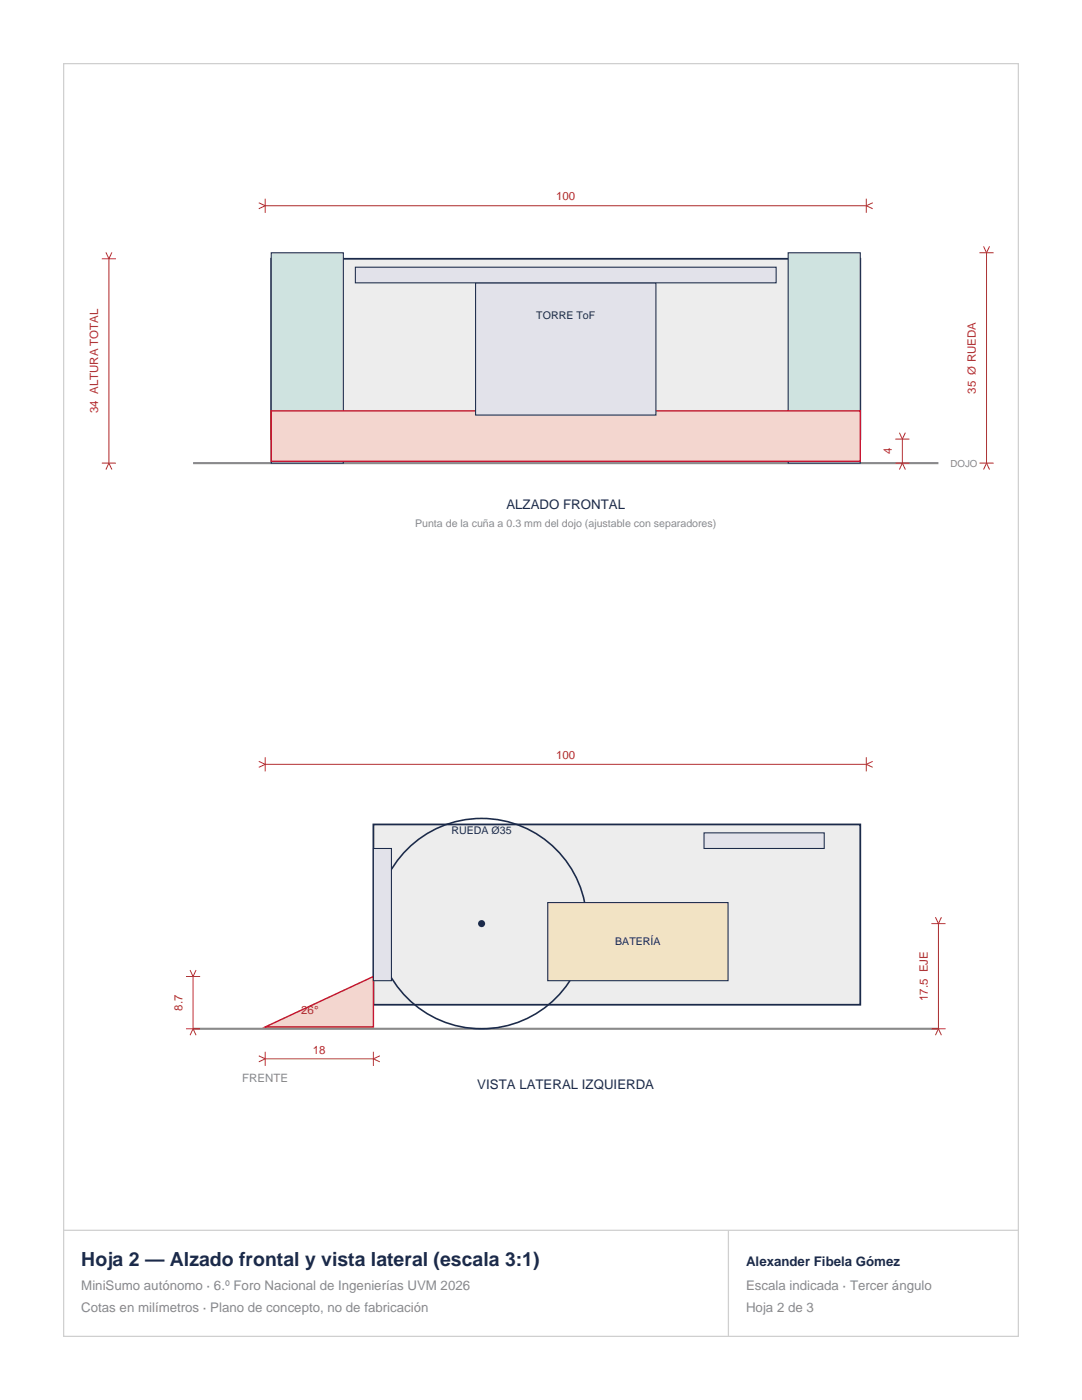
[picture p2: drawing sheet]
<svg xmlns="http://www.w3.org/2000/svg" width="216mm" height="279mm" viewBox="0 0 216 279" stroke-linecap="round" stroke-linejoin="round" font-family="sans-serif">
<path d="M12.7 12.7h190.5v254h-190.5zM12.7 245.5h190.5M145.3 245.5v21.2" fill="none" stroke="#cfcfcf" stroke-width=".25"/>
<path d="M38.5 92.4h148.8" fill="none" stroke="#8a8a8a" stroke-width=".42"/>
<path d="M54.1 51.6h117.6v36h-117.6z" fill-rule="evenodd" fill="#ededed" stroke="#1b2a4a" stroke-width=".35"/>
<g fill="#cfe3e0" stroke="#1b2a4a" stroke-width=".21">
<path d="M54.1 50.4h14.4v42h-14.4z" fill-rule="evenodd"/>
<path d="M157.3 50.4h14.4v42h-14.4z" fill-rule="evenodd"/>
</g>
<path d="M54.1 82h117.6v10.1h-117.6z" fill-rule="evenodd" fill="#f3d6cf" stroke="#c8102e" stroke-width=".28"/>
<g fill="#e2e2ea" stroke="#1b2a4a" stroke-width=".21">
<path d="M94.9 56.4h36v26.4h-36z" fill-rule="evenodd"/>
<path d="M70.9 53.3h84v3.1h-84z" fill-rule="evenodd"/>
</g>
<g fill="none" stroke="#b03030" stroke-width=".2">
<path d="M52.9 39.7v2.8M172.9 39.7v2.8M20.3 51.6h2.8M21.1 50.4l.6 1.2M21.7 51.6v40.8M22.3 50.4l-.6 1.2M51.6 40.5l1.3 .6M52.9 41.1h120M52.9 41.1l-1.3 .6M172.9 41.1l1.2 .6M174.1 40.5l-1.2 .6M195.4 50.4h2.9"/>
<path d="M196.3 49.2l.5 1.2M196.8 50.4v42M197.4 49.2l-.6 1.2M20.3 92.4h2.8M21.7 92.4l-.6 1.3M21.7 92.4l.6 1.3M178.6 92.4h2.9M178.6 87.6h2.9M179.5 86.4l.6 1.2M180.1 87.6v4.8M180.1 92.4l-.6 1.3M180.1 92.4l.6 1.3"/>
<path d="M180.7 86.4l-.6 1.2M195.4 92.4h2.9M196.8 92.4l-.5 1.3M196.8 92.4l.6 1.3"/>
</g>
<path d="M38.5 205.3h148.8" fill="none" stroke="#8a8a8a" stroke-width=".42"/>
<path d="M74.5 164.5h97.2v36h-97.2z" fill-rule="evenodd" fill="#ededed" stroke="#1b2a4a" stroke-width=".35"/>
<path d="M52.9 205l21.6-10.1v10.1z" fill="#f3d6cf" stroke="#c8102e" stroke-width=".28"/>
<circle cx="96.1" cy="184.3" r="21" fill="none" stroke="#1b2a4a" stroke-width=".32"/>
<circle cx="96.1" cy="184.3" r=".71" fill="#1b2a4a"/>
<path d="M109.3 180.1h36v15.6h-36z" fill-rule="evenodd" fill="#f2e3c4" stroke="#1b2a4a" stroke-width=".21"/>
<g fill="#e2e2ea" stroke="#1b2a4a" stroke-width=".21">
<path d="M140.5 166.2h24v3.1h-24z" fill-rule="evenodd"/>
<path d="M74.5 169.3h3.6v26.4h-3.6z" fill-rule="evenodd"/>
</g>
<g fill="none" stroke="#b03030" stroke-width=".2">
<path d="M51.6 151.9l1.3 .6M52.9 152.5h120M52.9 151.1v2.9M52.9 152.5l-1.3 .6M172.9 151.1v2.9M172.9 152.5l1.2 .6M174.1 151.9l-1.2 .6M37.1 194.9h2.8M37.9 193.6l.6 1.3M38.5 194.9v10.4M39.1 193.6l-.6 1.3M185.8 184.3h2.9"/>
<path d="M186.7 183l.6 1.3M187.3 184.3v21M187.9 183l-.6 1.3M37.1 205.3h2.8M38.5 205.3l-.6 1.3M38.5 205.3l.6 1.3M51.6 210.7l1.3 .6M52.9 209.9v2.8M52.9 211.3h21.6M52.9 211.3l-1.3 .6M74.5 209.9v2.8M74.5 211.3l1.3 .6"/>
<path d="M75.8 210.7l-1.3 .6M185.8 205.3h2.9M187.3 205.3l-.6 1.3M187.3 205.3l.6 1.3"/>
</g>
<text font-size="3.9" fill="#1b2a4a" x="16.2" y="252.6">Hoja 2 — Alzado frontal y vista lateral (escala 3:1)</text>
<g font-size="2.6" fill="#1b2a4a">
<text x="101.1" y="101.6">ALZADO FRONTAL</text>
<text x="95.2" y="217.3">VISTA LATERAL IZQUIERDA</text>
<text x="148.9" y="252.6">Alexander Fibela Gómez</text>
</g>
<g font-size="2.6" fill="#8a8a8a">
<text x="16.2" y="257.5">MiniSumo autónomo · 6.º Foro Nacional de Ingenierías UVM 2026</text>
<text x="148.9" y="257.5">Escala indicada · Tercer ángulo</text>
<text x="16.2" y="261.8">Cotas en milímetros · Plano de concepto, no de fabricación</text>
<text x="148.9" y="261.8">Hoja 2 de 3</text>
</g>
<g font-size="2.3" fill="#b03030">
<text x="111" y="40">100</text>
<text x="19.6" y="82.5" transform="rotate(-90 19.6 82.5)">34 ALTURA TOTAL</text>
<text x="194.7" y="78.6" transform="rotate(-90 194.7 78.6)">35 Ø RUEDA</text>
<text x="177.9" y="90.7" transform="rotate(-90 177.9 90.7)">4</text>
<text x="111" y="151.5">100</text>
<text x="36.4" y="201.7" transform="rotate(-90 36.4 201.7)">8.7</text>
<text x="60.1" y="202.3">26°</text>
<text x="185.1" y="199.8" transform="rotate(-90 185.1 199.8)">17.5 EJE</text>
<text x="62.4" y="210.3">18</text>
</g>
<text font-size="2.3" fill="#8a8a8a" x="48.3" y="215.9">FRENTE</text>
<g font-size="2.1" fill="#1b2a4a">
<text x="107" y="63.6">TORRE ToF</text>
<text x="90.1" y="166.5">RUEDA Ø35</text>
<text x="122.8" y="188.5">BATERÍA</text>
</g>
<text font-size="2.1" fill="#8a8a8a" x="82.8" y="105.1">Punta de la cuña a 0.3 mm del dojo (ajustable con separadores)</text>
<text font-size="1.9" fill="#8a8a8a" x="189.7" y="93.1">DOJO</text>
</svg>
